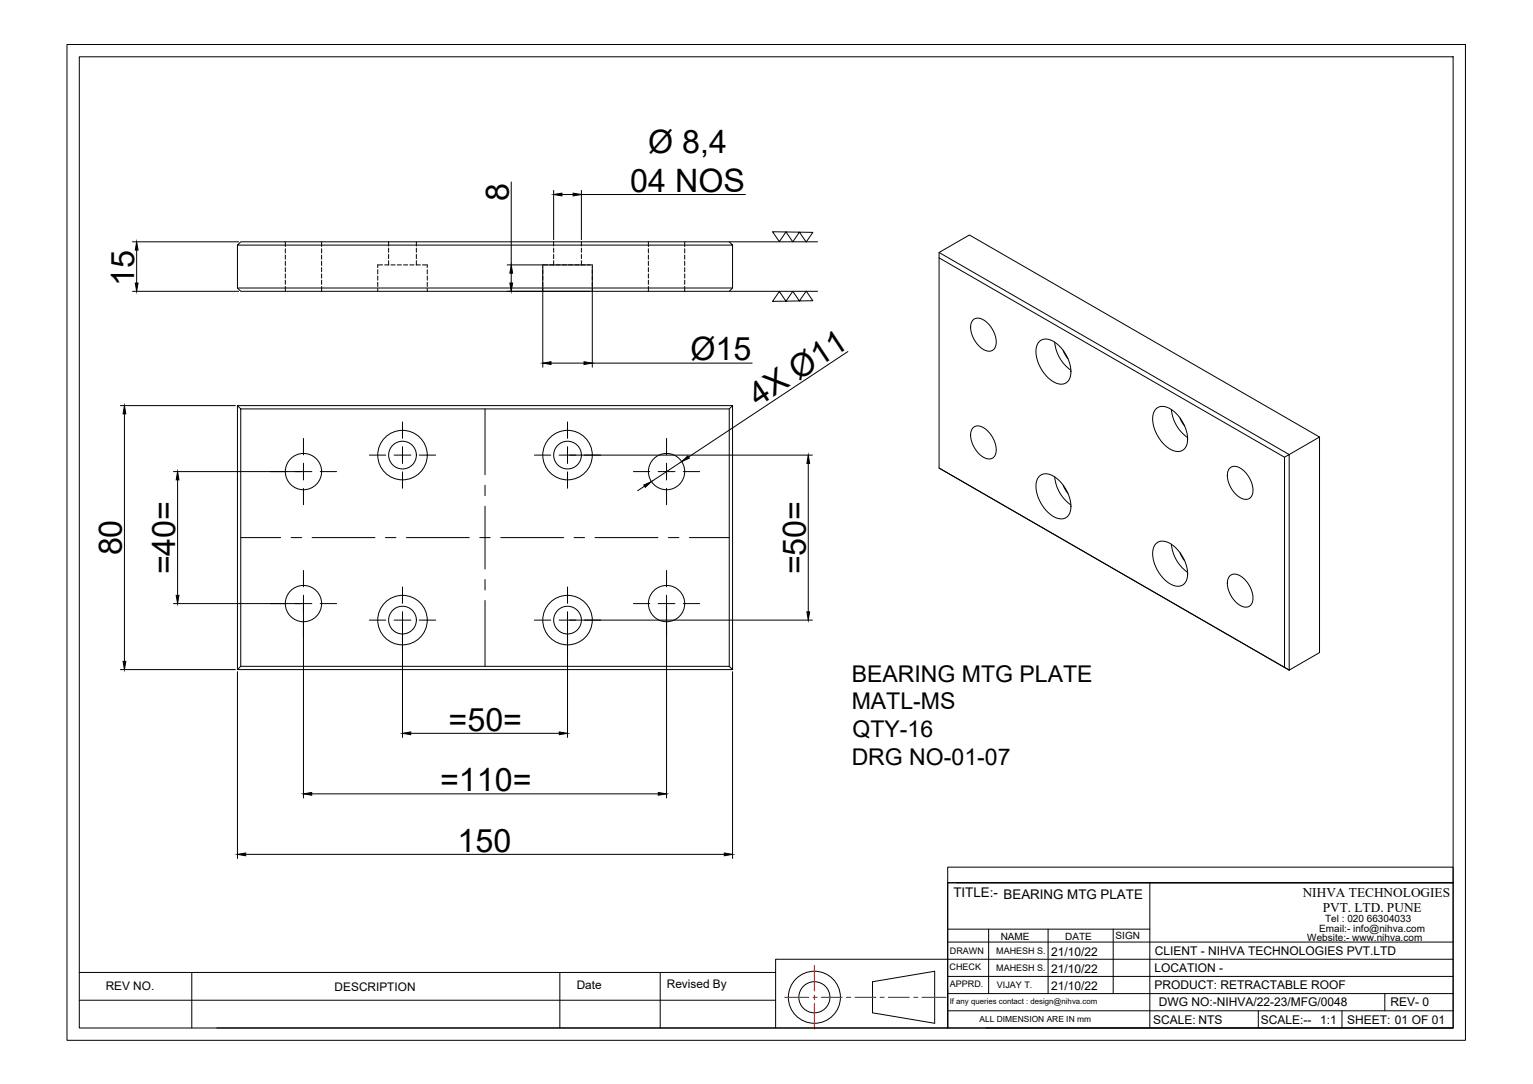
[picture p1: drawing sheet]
<svg xmlns="http://www.w3.org/2000/svg" width="594mm" height="420mm" viewBox="0 0 594 420" stroke-linecap="round" stroke-linejoin="round" font-family="sans-serif">
<!-- layer: 0 -->
<g fill="none" stroke="#000" stroke-width=".39">
<path d="M26 17.2h541.9v386h-541.9zM30.7 22h532.4v376.5h-532.4zM198.1 70.5v32.2M214.6 73.8v19.1M217.8 75.4h4.3M225.3 73.8v19.1M225.3 75.4h63.6M51.4 93.7h41.1M53 96.9v12.8M92 95v16.6h191.9v-16.6M93.3 93.7h189.3l1.3 1.3h-191.9zM110.6 93.7v1.9"/>
<path d="M110.6 96.4v1.6M110.6 98.8v1.7M124.6 93.7v1.9M124.6 96.4v1.6M124.6 98.8v1.7M150.6 93.7v1.7M150.6 96.2v1.6M150.6 98.6v1.6M161.3 93.7v1.7M161.3 96.2v1.6M161.3 98.6v1.6M214.6 93.7v1.7"/>
<path d="M214.6 96.2v1.6M214.6 98.6v1.6M225.3 93.7v1.7M225.3 96.2v1.6M225.3 98.6v1.6M251.3 93.7v1.9M251.3 96.4v1.6M251.3 98.8v1.7M265.3 93.7v1.9M265.3 96.4v1.6M265.3 98.8v1.7M282.6 93.7h34.2"/>
<path d="M299.4 89.8l15.6 .3-2.6 3.7-2.6-3.8-2.6 3.7-2.6-3.8-2.6 3.7zM363.9 97.9l135.7 78.3 11.8-6.8-135.7-78.3-11.8 6.8v2l133.9 77.3M363.9 99.9v81.5l133.9 77.3M51.4 112.9h41.1M92 111.6l1.3 1.3h189.3l1.3-1.3M110.6 101.3v1.6M110.6 103.7v1.6M110.6 106.2v1.6M110.6 108.6v1.6M110.6 111v1.9M124.6 101.3v1.6M124.6 103.7v1.6"/>
<path d="M124.6 106.2v1.6M124.6 108.6v1.6M124.6 111v1.9M146.4 104.5v1.7M146.4 107v1.6M146.4 109.4v1.6M146.4 111.9v1M148.3 102.7h-1.9v1M149.1 102.7h1.6M150.6 101v1.7M151.5 102.7h1.6M153.9 102.7h1.7"/>
<path d="M156.4 102.7h1.6M158.8 102.7h1.6M161.3 102.7h1.6M161.3 101v1.7M163.7 102.7h1.9v1M165.6 104.5v1.7M165.6 107v1.6M165.6 109.4v1.6M165.6 111.9v1M196.5 102.7h33v39.6M196.5 112.9h32.2M198.1 105.9v3.8"/>
<path d="M210.3 102.7v39.6M214.6 101v1.7M225.3 101v1.7M251.3 101.3v1.6M251.3 103.7v1.6M251.3 106.2v1.6M251.3 108.6v1.6M251.3 111v1.9M265.3 101.3v1.6M265.3 103.7v1.6M265.3 106.2v1.6M265.3 108.6v1.6"/>
<path d="M265.3 111v1.9M282.6 112.9h34.2M302 113l2.6 3.7 2.6-3.8 2.6 3.7 2.6-3.8 2.6 3.8-15.6 .2zM328.6 136.3l-61.8 40.8M377 124.2a3.6 3.6 0 0 1 5 .4 10 10 0 0 1 3.7 9.9 2.88 2.88 0 0 1-4.4 1.1 10.4 10.4 0 0 1-5-10.3zM402.8 132.4a4.6 4.6 0 0 1 5.9 .2 14.2 14.2 0 0 1 6.1 13.3 3.9 3.9 0 0 1-6.1 2.3 14.3 14.3 0 0 1-7-13.8zM408.7 132.6a15 15 0 0 0 6.3 10.9M412 135.9l1.9 3.1M46.6 157.2h44.6M92 157.2l1.3 1.3v99.8l-1.3 1.2zM92 157.2h191.9M93.3 158.5h189.3"/>
<path d="M188 158.5v25.5M213.5 140.7h12.8M229.5 140.7h62M282.6 158.5l1.3-1.3v102.3l-1.3-1.2zM448 158.5a4.6 4.6 0 0 1 5.9 .2 14.2 14.2 0 0 1 6.1 13.3 3.9 3.9 0 0 1-6.1 2.3 14.3 14.3 0 0 1-7-13.8zM453.9 158.7a15 15 0 0 0 6.3 10.9M48.2 160.4v95.9M117.6 179.5v3.3h-3.3M117.6 169.9v6.4M143.1 176.4h6.4M156 173.2v3.2h-3.3M156 163.6v6.3"/>
<path d="M159.2 176.4h-3.2v3.3M162.5 176.4h6.3M207.1 176.4h6.3M219.9 173.2v3.2h-3.2M219.9 163.6v6.3M220.7 176.4h94.1M223.2 176.4h-3.3v3.3M258.3 179.5v3.3h-3.2M258.3 169.9v6.4M264.2 178.9l-11.8 7.8M313.2 179.6v57.6M377 165.9a3.6 3.6 0 0 1 5 .5 10 10 0 0 1 3.7 9.8 2.88 2.88 0 0 1-4.4 1.1 10.4 10.4 0 0 1-5-10.2z"/>
<path d="M457.3 162l1.8 3.1M497.8 177.2l1.8-1v83.5l-1.8-1zM511.4 169.4v83.6l-11.8 6.7M67.2 182.8h49.6M68.8 186v44.8M117.6 189.3v6.3M120.8 182.8h-3.2v3.2M124.1 182.8h6.3M156 182.9v6.3M188 188.1v4M188 196.2v24.4M219.9 182.9v6.3"/>
<path d="M245.5 182.8h6.3M249.8 188.4l-2.7 1.8M258.3 189.3v6.3M261.6 182.8h-3.3v3.2M264.8 182.8h6.3M363.9 181.4l135.7 78.3M402.8 184.6a4.6 4.6 0 0 1 5.9 .2 14.2 14.2 0 0 1 6.1 13.3 3.9 3.9 0 0 1-6.1 2.3 14.3 14.3 0 0 1-7-13.8zM408.7 184.8a15 15 0 0 0 6.3 10.9M412 188.1l1.9 3.1M476.4 181.6a3.6 3.6 0 0 1 5.1 .4 10 10 0 0 1 3.7 9.9 3.1 3.1 0 0 1-5.1 .6 9.9 9.9 0 0 1-4-10.4zM93.3 208.4h15.5M112.8 208.4h4.1"/>
<path d="M120.9 208.4h24.4M149.4 208.4h4M157.5 208.4h24.4M185.9 208.4h4.1M194 208.4h24.4M222.5 208.4h4M230.6 208.4h24.4M259 208.4h4.1M267.1 208.4h15.5M448 210.7a4.6 4.6 0 0 1 5.9 .2 14.2 14.2 0 0 1 6.1 13.3 3.9 3.9 0 0 1-6.1 2.3 14.3 14.3 0 0 1-7-13.8zM453.9 210.9a15 15 0 0 0 6.3 10.9M457.3 214.2l1.8 3.1"/>
<path d="M67.2 234h49.6M117.6 230.7v3.3h-3.3M117.6 221.1v6.4M117.6 234.8v74.5M120.8 234h-3.2v3.2M124.1 234h6.3M156 237.1v3.3h-3.3M156 227.5v6.4M188 224.6v4.1M188 232.7v25.6M219.9 237.1v3.3h-3.2M219.9 227.5v6.4"/>
<path d="M245.5 234h6.3M258.3 230.7v3.3h-3.2M258.3 221.1v6.4M258.3 234.8v74.5M261.6 234h-3.3v3.2M264.8 234h6.3M476.4 223.4a3.6 3.6 0 0 1 5.1 .4 9.9 9.9 0 0 1 3.7 9.9 3.1 3.1 0 0 1-5.1 .6 9.9 9.9 0 0 1-4-10.4zM46.6 259.5h44.6M92 259.5h191.9M93.3 258.3h189.3M143.1 240.4h6.4M156 241.2v44.6"/>
<path d="M159.2 240.4h-3.2v3.2M162.5 240.4h6.3M207.1 240.4h6.3M219.9 241.2v44.6M220.7 240.4h94.1M223.2 240.4h-3.3v3.2M92 260.3v72.5M283.9 260.3v72.5M159.2 284.2h57.5M120.8 307.7h134.3M95.2 331.2h185.5M367.3 336.1h195.8v6.1h-195.8z"/>
<path d="M367.3 342.2h195.8v56.2h-195.8zM367.3 342.2v56.2h-66.7M370.6 342.2h192.5M445.6 342.2v56.2M30.7 376.9h269.9M74.3 376.9v21.6M217 376.9v21.6M255.8 376.9v21.6M367.3 378.5h195.8M367.3 365.1h195.8M367.3 360.1h78.3M383.1 360.1v25"/>
<path d="M406.2 360.1v25M431.4 360.1v25M563.1 371.8h-262.5v26.6h-216.6M30.7 387.7h269.9M338.1 380.5l24.1-4v20.1l-24.1-4zM367.3 385.1h195.8M367.3 391.8h195.8M382 398.4h181.1M487.6 391.8v6.6M520.1 391.8v6.6M536.7 385.1v6.7"/>
<circle cx="156" cy="176.4" r="9.6"/>
<circle cx="156" cy="176.4" r="5.4"/>
<circle cx="219.9" cy="176.4" r="9.6"/>
<circle cx="219.9" cy="176.4" r="5.4"/>
<circle cx="117.6" cy="182.8" r="7"/>
<circle cx="258.3" cy="182.8" r="7"/>
<circle cx="117.6" cy="233.9" r="7"/>
<circle cx="258.3" cy="233.9" r="7"/>
<circle cx="156" cy="240.4" r="9.6"/>
<circle cx="156" cy="240.4" r="5.4"/>
<circle cx="219.9" cy="240.4" r="9.6"/>
<circle cx="219.9" cy="240.4" r="5.4"/>
<circle cx="315.6" cy="386.5" r="10.1"/>
<circle cx="315.6" cy="386.5" r="6"/>
</g>
<g fill="#000" stroke="#000" stroke-width=".39">
<path d="M214.6 75.4l3.2-.5v1zM222.1 74.9l3.2 .5-3.2 .5zM53 93.7l.5 3.2h-1.1zM52.4 109.7h1.1l-.5 3.2zM197.6 109.7h1.1l-.6 3.2zM198.1 102.7l.6 3.2h-1.1zM210.3 140.7l3.2-.5v1.1zM226.3 140.2l3.2 .5-3.2 .6zM48.2 157.2l.6 3.2h-1.1zM264.2 178.9l2.3-2.2 .6 .9zM313.2 176.4l.5 3.2h-1zM68.8 182.8l.5 3.2h-1z"/>
<path d="M249.5 188l2.9-1.3-2.3 2.2zM68.3 230.8h1l-.5 3.2zM312.7 237.2h1l-.5 3.2zM47.7 256.3h1.1l-.6 3.2zM156 284.2l3.2-.5v1.1zM216.7 283.7l3.2 .5-3.2 .6zM117.6 307.7l3.2-.5v1zM255.1 307.2l3.2 .5-3.2 .5zM92 331.2l3.2-.6v1.1zM280.7 330.6l3.2 .6-3.2 .5z"/>
</g>
<path d="M315.6 374.2v9.9M304.1 386.5h9.3M315.1 386.5h1.6M315.6 385.7v1.7M315.6 389v9.9M318.3 386.5h8.1M328 386.5h1.7M331.3 386.5h8.1M341 386.5h1.7M344.3 386.5h8.1M354 386.5h1.7M357.3 386.5h9.3" fill="none" stroke="#f00" stroke-width=".39"/>
<g font-size="12.5">
<text x="251.2" y="59.4">Ø 8,4</text>
<text x="197.2" y="77.7" transform="rotate(-90 197.2 77.7)">8</text>
<text x="244.2" y="74.4">04 NOS</text>
<text x="52" y="110.7" transform="rotate(-90 52 110.7)">15</text>
<text x="267.5" y="139.6">Ø15</text>
<text x="293.8" y="157.9" transform="rotate(-33 293.8 157.9)">4X Ø11</text>
<text x="47.3" y="215.3" transform="rotate(-90 47.3 215.3)">80</text>
<text x="67.9" y="222.6" transform="rotate(-90 67.9 222.6)">=40=</text>
<text x="312.3" y="222.6" transform="rotate(-90 312.3 222.6)">=50=</text>
<text x="173.8" y="283.3">=50=</text>
<text x="170.6" y="306.7">=110=</text>
<text x="177.3" y="330.2">150</text>
</g>
<g font-size="8.9">
<text x="330.1" y="264.2">BEARING MTG PLATE</text>
<text x="330.1" y="274.9">MATL-MS</text>
<text x="330.4" y="285.7">QTY-16</text>
<text x="330" y="296.5">DRG NO-01-07</text>
</g>
<g font-size="5.2">
<text x="369.5" y="347.7">TITLE:- BEARING MTG PLATE</text>
<text x="504.8" y="347.6">NIHVA TECHNOLOGIES</text>
<text x="512.6" y="353.4">PVT. LTD. PUNE</text>
</g>
<g font-size="4.7">
<text x="407.3" y="370.6">21/10/22</text>
<text x="447.5" y="370.1">CLIENT - NIHVA TECHNOLOGIES PVT.LTD</text>
<text x="407.3" y="377.3">21/10/22</text>
<text x="447.4" y="376.7">LOCATION -</text>
<text x="407.3" y="383.9">21/10/22</text>
<text x="447.4" y="383.4">PRODUCT: RETRACTABLE ROOF</text>
<text x="449" y="390.1">DWG NO:-NIHVA/22-23/MFG/0048</text>
<text x="538.8" y="390">REV- 0</text>
<text x="446.9" y="396.7">SCALE: NTS</text>
<text x="488.6" y="396.7">SCALE:--</text>
<text x="511.6" y="396.7">1:1</text>
<text x="522.1" y="396.7">SHEET: 01 OF 01</text>
</g>
<g font-size="4.6">
<text x="41" y="383.6">REV NO.</text>
<text x="129.7" y="384">DESCRIPTION</text>
<text x="223.5" y="383.4">Date</text>
<text x="258.4" y="382.9">Revised By</text>
</g>
<g font-size="3.9">
<text x="513.5" y="357.3">Tel : 020 66304033</text>
<text x="387.8" y="364.2">NAME</text>
<text x="412.8" y="364.3">DATE</text>
<text x="432.3" y="363.9">SIGN</text>
<text x="506.6" y="364.7">Website:- www.nihva.com</text>
<text x="511.2" y="361.1">Email:- info@nihva.com</text>
</g>
<g font-size="3.5">
<text x="368.1" y="369.9">DRAWN</text>
<text x="386.1" y="369.7">MAHESH S.</text>
<text x="368" y="375.8">CHECK</text>
<text x="386.1" y="376.4">MAHESH S.</text>
<text x="368.1" y="382.4">APPRD.</text>
<text x="386.3" y="383">VIJAY T.</text>
</g>
<text font-size="3.3" x="379.6" y="396.3">ALL DIMENSION ARE IN mm</text>
<text font-size="3" x="368" y="389.3">If any queries contact : design@nihva.com</text>
</svg>
